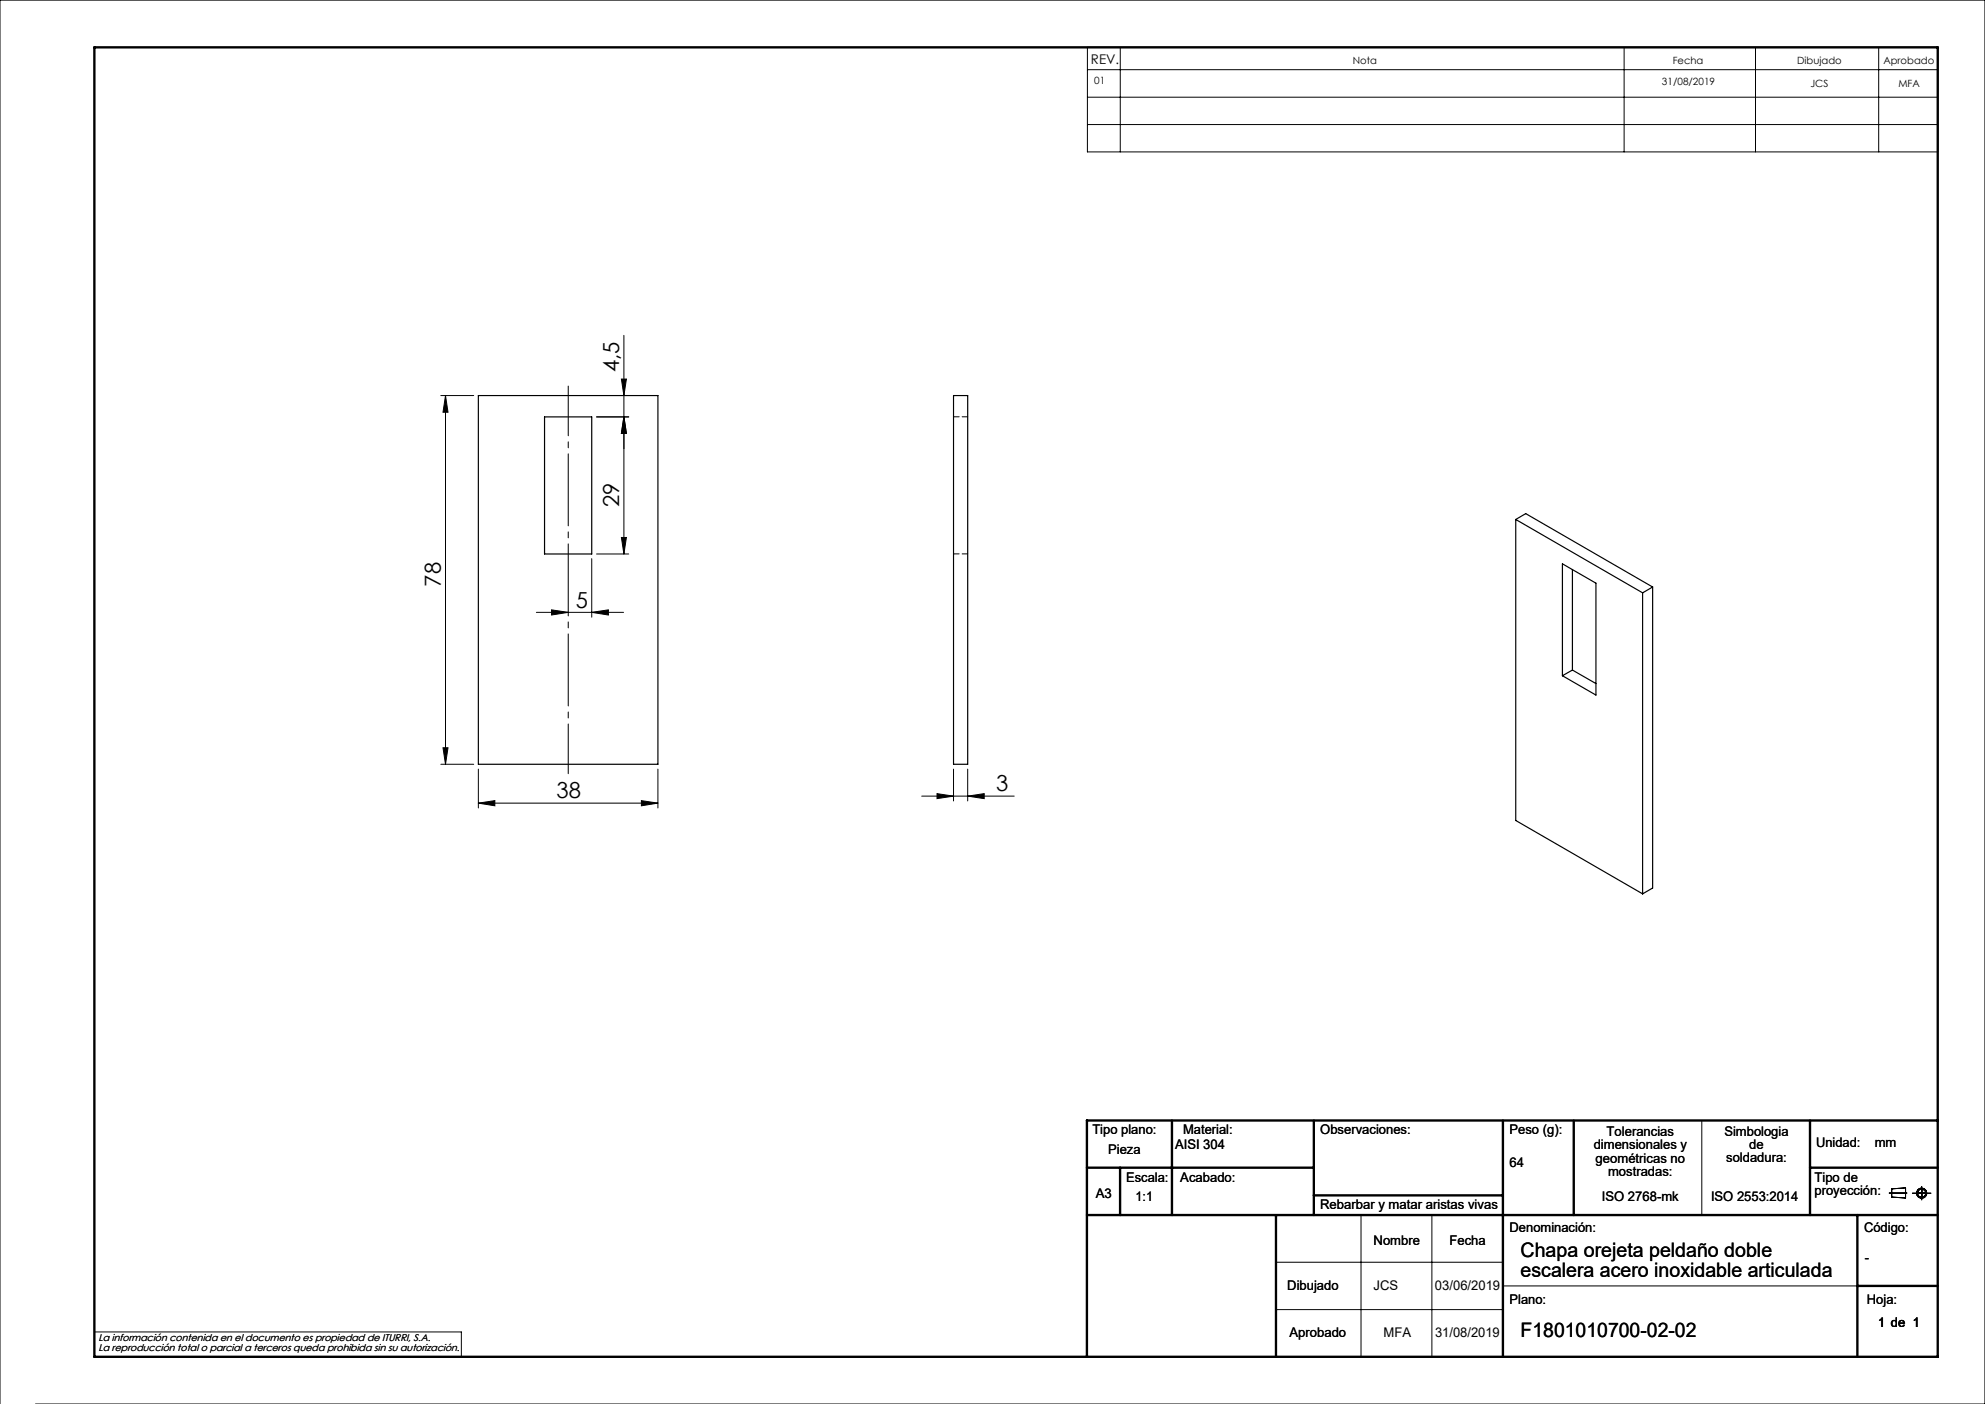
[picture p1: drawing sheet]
<svg xmlns="http://www.w3.org/2000/svg" width="420mm" height="297mm" viewBox="0 0 420 297" stroke-linecap="round" stroke-linejoin="round" font-family="sans-serif">
<g fill="none" stroke="#000" stroke-width=".21">
<path d="M230.1 10h179.9v22.1h-179.9zM230.1 14.7h179.9M237 10v22.1M343.6 10v22.1M371.4 10v22.1M397.5 10v22.1M230.1 20.6h179.9M230.1 26.3h179.9M132 70.9v46.3M93.3 83.7h6.9M94.3 83.7v78M94.3 83.7l.5 3.5h-1.1z"/>
<path d="M126.2 88.2h6.8M131.5 80.2h1l-.5 3.5zM132 88.2l.5 3.5h-1zM125.2 118.2v12.4M126.2 117.2h6.8M131.5 113.7h1l-.5 3.5zM113.5 129.5h18.4M116.7 129l3.5 .5-3.5 .6zM125.2 129.5l3.5-.5v1.1zM93.7 158.2h1.1l-.5 3.5zM93.3 161.7h6.9M101.2 169.9l3.5-.5v1.1z"/>
<path d="M101.2 162.7v8.2M101.2 169.9h38M135.7 169.4l3.5 .5-3.5 .6zM139.2 162.7v8.2M195 168.4h19.6M198.3 167.9l3.5 .5-3.5 .5zM201.8 162.7v6.7M204.8 168.4l3.4-.5v1zM204.8 162.7v6.7M360.1 237v20M288 257v30M303 257v30"/>
<path d="M399.7 252.4h3.8M400.3 251.5l2.9-.2v2.1l-2.9-.2zM404.6 252.4h4M406.6 251v2.8M270 267h48M270 277h48M318 272h75M0 297v-297h420v297h-412.5M20 281.8h77.6v5.2"/>
<circle cx="406.6" cy="252.4" r=".86"/>
<circle cx="406.6" cy="252.4" r="1.07"/>
</g>
<g fill="none" stroke="#000" stroke-width=".5">
<path d="M20 10h390v277h-390zM248 237v20M278 237v20M318 237v50M333 237v20M383 237v20M410 237h-180v50M230 257h180M230 247h48M237 247v10M270 257v30M278 252.9h40"/>
<path d="M383 247h27M393 257v30M393 272h17"/>
</g>
<path d="M120.2 81.7v82" fill="none" stroke="#000" stroke-width=".21" stroke-dasharray="15.2 1.3 1.3 1.3" stroke-dashoffset="4.7"/>
<g fill="#000">
<path d="M94.3 83.7l.5 3.5h-1.1zM93.7 158.2h1.1l-.5 3.5z"/>
<path d="M132 88.2l.5 3.5h-1zM131.5 80.2h1l-.5 3.5z"/>
<path d="M131.5 113.7h1l-.5 3.5zM132 88.2l.5 3.5h-1z"/>
<path d="M116.7 129l3.5 .5-3.5 .6zM125.2 129.5l3.5-.5v1.1z"/>
<path d="M101.2 169.9l3.5-.5v1.1zM135.7 169.4l3.5 .5-3.5 .6z"/>
<path d="M204.8 168.4l3.4-.5v1zM198.3 167.9l3.5 .5-3.5 .5z"/>
</g>
<g fill="none" stroke="#000" stroke-width=".25">
<path d="M101.2 83.7h38v78h-38zM115.2 88.2h10v29h-10zM201.8 83.7h3v78h-3zM320.7 109.9l26.9 15.5M320.7 109.9v63.7l26.9 15.5M320.7 109.9l2.1-1.2 26.9 15.5M330.6 119.3l7.1 4.1v23.6l-7.1-4.1zM332.7 120.5v21.2M347.6 125.4v63.7M349.7 124.2l-2.1 1.2M349.7 124.2v63.7l-2.1 1.2M332.7 141.7l-2.1 1.2"/>
<path d="M332.7 141.7l5 2.9"/>
</g>
<path d="M204.8 88.2h-3M204.8 117.2h-3" fill="none" stroke="#000" stroke-width=".21" stroke-dasharray="1.3 .6" stroke-dashoffset=".1"/>
<g font-size="4.7">
<text x="131" y="78.7" transform="rotate(-90 131 78.7)">4,5</text>
<text x="131" y="107.2" transform="rotate(-90 131 107.2)">29</text>
<text x="93.3" y="124.1" transform="rotate(-90 93.3 124.1)">78</text>
<text x="121.8" y="128.5">5</text>
<text x="210.7" y="167.4">3</text>
<text x="117.7" y="168.9">38</text>
</g>
<g font-size="4.2">
<text x="321.7" y="265.9">Chapa orejeta peldaño doble</text>
<text x="321.7" y="270.2">escalera acero inoxidable articulada</text>
<text x="321.7" y="282.8">F1801010700-02-02</text>
</g>
<g font-size="2.8">
<text x="230.8" y="13.6">REV.</text>
<text x="231.1" y="239.9">Tipo plano:</text>
<text x="250.3" y="239.9">Material:</text>
<text x="279.3" y="239.9">Observaciones:</text>
<text x="319.4" y="239.9">Peso (g):</text>
<text x="234.5" y="244.1">Pieza</text>
<text x="248.6" y="243">AISI 304</text>
<text x="337.2" y="243.1">dimensionales y</text>
<text x="337.6" y="246">geométricas no</text>
<text x="339.9" y="240.3">Tolerancias</text>
<text x="364.9" y="240.2">Simbologia</text>
<text x="365.3" y="245.9">soldadura:</text>
<text x="370.1" y="243">de</text>
<text x="384.2" y="242.7">Unidad:</text>
<text x="396.7" y="242.7">mm</text>
<text x="238.3" y="250">Escala:</text>
<text x="249.7" y="250">Acabado:</text>
<text x="319.4" y="246.9">64</text>
<text x="340.2" y="248.8">mostradas:</text>
<text x="383.9" y="250">Tipo de</text>
<text x="231.9" y="253.4">A3</text>
<text x="240.3" y="254">1:1</text>
<text x="279.3" y="255.7">Rebarbar y matar aristas vivas</text>
<text x="338.9" y="254">ISO 2768-mk</text>
<text x="362" y="254">ISO 2553:2014</text>
<text x="383.9" y="252.8">proyección:</text>
<text x="290.6" y="263.3">Nombre</text>
<text x="306.7" y="263.3">Fecha</text>
<text x="319.4" y="260.6">Denominación:</text>
<text x="394.4" y="260.6">Código:</text>
<text x="394.6" y="266.9">-</text>
<text x="272.4" y="273">Dibujado</text>
<text x="290.6" y="273">JCS</text>
<text x="303.6" y="273">03/06/2019</text>
<text x="319.4" y="275.8">Plano:</text>
<text x="395" y="275.8">Hoja:</text>
<text x="397.4" y="280.6">1 de 1</text>
<text x="272.8" y="282.8">Aprobado</text>
<text x="292.7" y="282.8">MFA</text>
<text x="303.6" y="282.8">31/08/2019</text>
</g>
<g font-size="2.1">
<text x="231.5" y="17.8">01</text>
<text x="286.2" y="13.6">Nota</text>
<text x="353.9" y="13.6">Fecha</text>
<text x="380.3" y="13.6">Dibujado</text>
<text x="398.5" y="13.6">Aprobado</text>
<text x="351.7" y="18">31/08/2019</text>
<text x="383.1" y="18.3">JCS</text>
<text x="401.7" y="18.3">MFA</text>
<text x="20.8" y="283.7">La información contenida en el documento es propiedad de ITURRI, S.A.</text>
<text x="20.8" y="285.7">La reproducción total o parcial a terceros queda prohibida sin su autorización.</text>
</g>
</svg>
